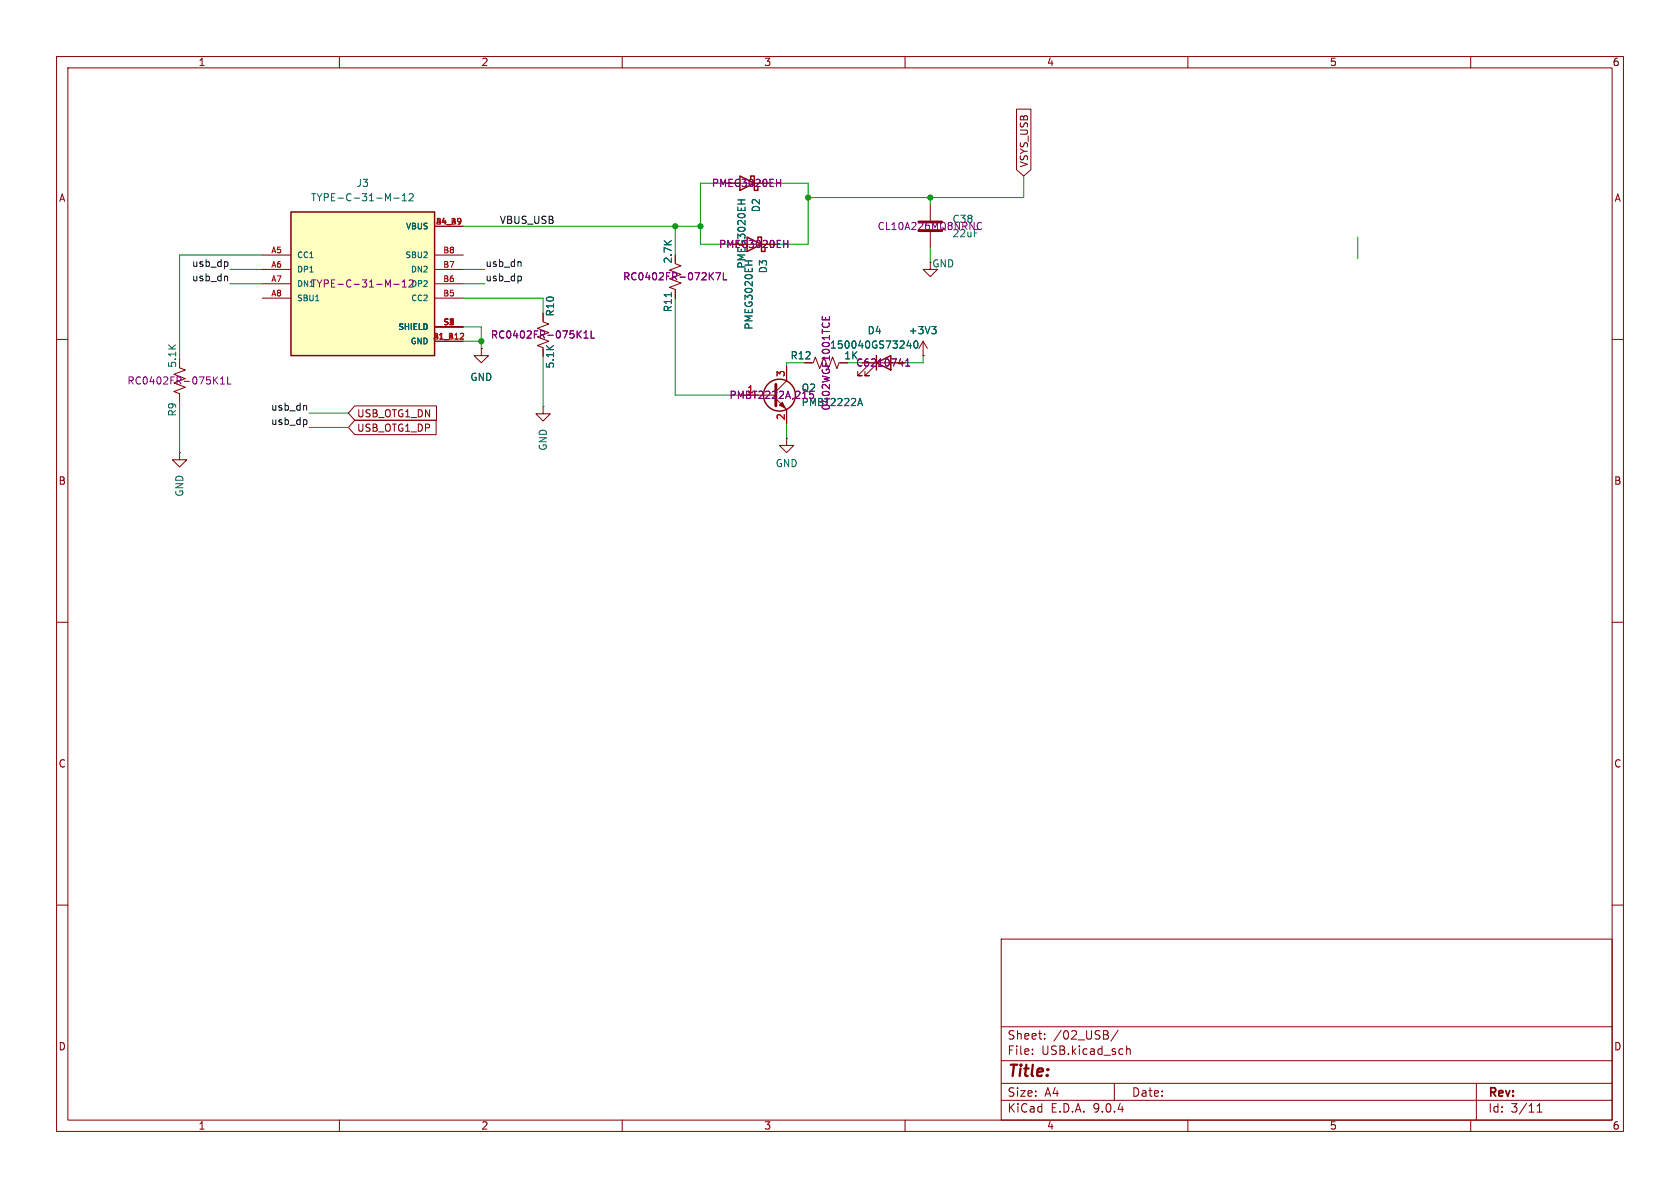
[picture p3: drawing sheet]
<svg xmlns="http://www.w3.org/2000/svg" width="297mm" height="210mm" viewBox="0 0 297 210" stroke-linecap="round" stroke-linejoin="round" font-family="sans-serif">
<g fill="none" stroke="#840000" stroke-width=".18">
<path d="M10 10h277v190h-277zM12 12h273v186h-273zM60 10v2M110 10v2M160 10v2M210 10v2M260 10v2M96 59.9l1 .4-2 .8 1 .4v1.5M96 55.4v1.5l1 .4-2 .7 1 .4M119.4 49.7l1 .3-2 .8 1 .4v1.5M119.4 46.6l1 .4-2 .8 1 .3M10 60h2"/>
<path d="M31.7 68.1l1.1 .4-2.1 .7 1 .4v1.5M31.7 65l1.1 .4-2.1 .8 1 .3M134 69.9h3.2M137.2 70.5l1.9 1.9v2.5M139.1 77.5v1.2h1.2l-1.2 1.3-1.3-1.3h1.3M139.1 77.5h.1M139.1 64.8v2.5l-1.9 1.9M142.2 64.1h1.6l.3-1 .8 2.1 .4-1.1M146.8 64.1l.4-1 .8 2.1 .3-1.1h1.6M153.2 64.9l-1.6 1.5h.8h-.8v-.7M154.4 64.9l-1.5 1.5h.8h-.8v-.7M157.5 64.1h2.5"/>
<path d="M163.2 62.9h.1M163.2 60.3l-.8 1.3M163.2 60.3l.8 1.3M163.2 60.3v2.6M285 60h2M10 110h2M285 110h2M10 160h2M177 166h108v32h-108zM285 160h2M60 198v2M110 198v2"/>
<path d="M160 198v2M177 194.5h108M177 191.5h108M177 187.5h108M177 181.5h108M182.5 186.3v.1M182.5 185.5v.1M184.7 183.6v.1M184.7 182.8v.1M195.9 183.1v.5M197 191.5v3M197.7 182.1l-1.3 2"/>
<path d="M199.2 184.9v1.5M199.2 185.5l.2-.1 .3 .1 .1 .9M210 198v2M260 198v2M261 191.5v6.5M271.7 196.6h.9M271.7 195.5l.5-.4v1.5"/>
</g>
<g fill="none" stroke="#840084" stroke-width=".18">
<path d="M103.2 59.8h.8M103.2 58.9l.4-.4v1.3M104.5 58.5v1.3h.6M126.5 48.2h.9l-.6 1.3M127.9 48.2v1.3h.6M138.6 43.1h.7M139.3 42.5v1.3M145.4 55.9v.6h1.2v-.6M146 56.1v.4M39 67.9h.7M39 67l.3-.4v1.3M40.2 66.6v1.3h.7"/>
<path d="M143.8 69.9v.3M158.9 64.3h.8M160.1 64.7h.7M160.1 63.8l.4-.4v1.3"/>
</g>
<path d="M118.7 51.7v.8M131.7 46.1h1.3M164.7 57.7h.8l-.4 .5M165.3 58.2l.2 .3v.3l-.2 .2M151.8 71.3h.6M152.1 70.4l.4 1.3M160.6 60.2l-.3 .9h.8M160.9 60.7v.8M161.7 60.4l.1-.1a.68 .68 0 0 1 .5 .6 .68 .68 0 0 1-.5 .6l-.1-.1-.2-.3z" fill="none" stroke="#006464" stroke-width=".18"/>
<g fill="none" stroke="#840000" stroke-width=".25">
<path d="M132.1 41.9l2.5 1.3-2.5 1.3zM134 42.5v-.6h.6v2.6h.7v-.7M154.9 64.1l2.6-1.2v2.5zM154.9 62.9v2.5"/>
<circle cx="137.8" cy="69.8" r="2.82"/>
</g>
<path d="M137.2 67.9v3.9" fill="none" stroke="#840000" stroke-width=".51"/>
<path d="M138.3 71.1l.5 1-1-.5z" fill="#840000" stroke="#840000" stroke-width=".18"/>
<path d="M51.4 37.5h25.4v25.4h-25.4z" fill="#ffffc2"/>
<path d="M51.4 37.5h25.4v25.4h-25.4zM130.8 31.1l2.5 1.3-2.5 1.3zM132.7 31.8v-.7h.6v2.6h.7v-.7" fill="none" stroke="#840000" stroke-width=".25"/>
<g fill="none" stroke="#840000" stroke-width=".18">
<path d="M179.7 19.3h2.5v10.7l-1.2 1.1-1.3-1.1zM164.5 36.2v2.8M46.4 45.1h5M46.4 47.6h5M46.4 50.2h5M46.4 52.7h5M76.8 45.1h5.1M76.8 47.6h5.1M76.8 50.2h5.1M76.8 52.7h5.1M76.8 40h5.1M76.8 57.8h5.1"/>
<path d="M96 55.4v1.2M119.4 51.4v1.3M164.5 46.4v1.2h1.2l-1.2 1.3-1.3-1.3h1.3M164.5 41v2.8M62.7 74.3h14.4v2.5h-14.4l-1.1-1.2zM62.7 71.8h14.5v2.5h-14.5l-1.1-1.3zM76.8 60.3h5.1M85.1 61.6v1.3h1.3l-1.3 1.2-1.3-1.2h1.3M85.1 61.6h.1M96 71.9v1.3h1.3l-1.3 1.2-1.3-1.2h1.3M96 71.9h.1M96 61.7v1.3"/>
<path d="M139.1 64.8v2.5M139.1 72.4v2.5M142.2 64.1h1.3M148.6 64.1h1.3M157.5 64.1h2.5M163.2 62.9h.1M31.7 80v1.3h1.3l-1.3 1.3-1.2-1.3h1.2M31.7 80h.1"/>
</g>
<g fill="none" stroke="#006464" stroke-width=".18">
<path d="M69.6 35h1M71.1 35.5h.7M71.1 34.6l.4-.4v1.3M72.3 34.4l.5-.2 .3 .4-.8 .9h.8M130.4 35.3h1.3M131 35.3v.8M55.8 53.2h.6M118.7 51.7v.8M131.7 46.1h1.3M164.7 57.7h.8l-.4 .5M165.3 58.2l.2 .3v.3l-.2 .2M151.8 71.3h.6"/>
<path d="M152.1 70.4l.4 1.3M160.6 60.2l-.3 .9h.8M160.9 60.7v.8M161.7 60.4l.1-.1a.68 .68 0 0 1 .5 .6 .68 .68 0 0 1-.5 .6l-.1-.1-.2-.3z"/>
</g>
<path d="M81.3 59.9h.7M81.9 59v.4" fill="none" stroke="#a90000" stroke-width=".18"/>
<g fill="none" stroke="#840084" stroke-width=".18">
<path d="M137.3 32.3h.7M138 31.7v1.3M173.5 39.4l-.3-.1-.3 .2M69.6 50.3h1M71.1 50.7h.7M71.1 49.8l.4-.3v1.2M103.2 59.8h.8M103.2 58.9l.4-.4v1.3M104.5 58.5v1.3h.6M126.5 48.2h.9l-.6 1.3M127.9 48.2v1.3h.6M138.6 43.1h.7"/>
<path d="M139.3 42.5v1.3M145.4 55.9v.6h1.2v-.6M146 56.1v.4M172.9 40.4l.3 .2 .3-.1M143.8 69.9v.3M158.9 64.3h.8M160.1 64.7h.7M160.1 63.8l.4-.4v1.3"/>
</g>
<path d="M162.4 39.2h4.1M162.4 40.8h4.1" fill="none" stroke="#840000" stroke-width=".51"/>
<path d="M40.1 48.8l.1 .2v.7M40.2 46.3l.1 .2-.1 .6M91.9 46.3l.2 .1v.7M92.1 48.9l.1 .1-.1 .6M54 71.7l.2 .1v.7M54.1 74.3l.2 .1-.2 .6" fill="none" stroke="#0f0f0f" stroke-width=".18"/>
<g fill="none" stroke="#009600" stroke-width=".18">
<path d="M128.3 32.4h-4.5v10.8h5.7M135.9 32.4h7v10.8h-5.7M164.5 34.9v1.3M181 31.1v3.8h-38.1M40.6 47.6h5.8M40.6 50.2h5.8M46.4 45.1h-14.7v18.4M81.9 52.7h14.1v2.7M81.9 57.8h3.2v3.8M81.9 47.6h3.8M81.9 50.2h3.8M81.9 40h41.9"/>
<path d="M119.4 52.7v17.2h12M119.4 40v5.1M164.5 43.8v2.6M240 41.9v3.8M31.7 71.1v8.9M54.6 75.6h7M54.6 73h7M81.9 60.3h3.2M96 63v8.9M139.1 74.9v2.6M142.2 64.1h-3.1v.7M149.9 64.1h2.5"/>
<path d="M163.2 62.9v1.2h-3.2"/>
</g>
<g fill="#009600" stroke="#009600" stroke-width=".18">
<circle cx="142.9" cy="34.9" r=".46"/>
<circle cx="164.5" cy="34.9" r=".46"/>
<circle cx="119.4" cy="40" r=".46"/>
<circle cx="123.8" cy="40" r=".46"/>
<circle cx="85.1" cy="60.3" r=".46"/>
</g>
<text font-size="2.8" fill="#840000" x="178" y="190.9">Title:</text>
<g font-size="2.1" fill="#840000">
<text x="178" y="184">Sheet:</text>
<text x="186.2" y="184">/02_USB/</text>
<text x="178" y="186.7">File:</text>
<text x="184.1" y="186.7">USB.kicad_sch</text>
<text x="178" y="196.9">KiCad</text>
<text x="178" y="194.1">Size:</text>
<text x="184.7" y="194.1">A4</text>
<text x="185.7" y="196.9">E.D.A.</text>
<text x="193.3" y="196.9">9.0.4</text>
<text x="200" y="194.1">Date:</text>
<text x="263" y="194.3">Rev:</text>
<text x="263" y="196.9">Id:</text>
<text x="267.1" y="196.9">3/11</text>
</g>
<g font-size="1.8" fill="#840000">
<text x="35" y="11.9">1</text>
<text x="85" y="11.9">2</text>
<text x="135" y="11.9">3</text>
<text x="185" y="11.9">4</text>
<text x="235" y="11.9">5</text>
<text x="285" y="11.9">6</text>
<text x="181.9" y="29.7" transform="rotate(-90 181.9 29.7)">VSYS_USB</text>
<text x="10.3" y="35.9">A</text>
<text x="125.7" y="33.2">PMEG3020EH</text>
<text x="285.3" y="35.9">A</text>
<text x="119" y="46.7" transform="rotate(-90 119 46.7)">2.7K</text>
<text x="127" y="44">PMEG3020EH</text>
<text x="151.2" y="65">C6210741</text>
<text x="128.9" y="70.7">PMBT2222A,215</text>
<text x="63" y="76.5">USB_OTG1_DP</text>
<text x="63" y="74">USB_OTG1_DN</text>
<text x="10.3" y="85.9">B</text>
<text x="285.3" y="85.9">B</text>
<text x="10.3" y="135.9">C</text>
<text x="285.3" y="135.9">C</text>
<text x="10.3" y="185.9">D</text>
<text x="285.3" y="185.9">D</text>
<text x="35" y="199.9">1</text>
<text x="85" y="199.9">2</text>
<text x="135" y="199.9">3</text>
<text x="185" y="199.9">4</text>
<text x="235" y="199.9">5</text>
<text x="285" y="199.9">6</text>
</g>
<g font-size="1.8" fill="#006464">
<text x="54.9" y="35.8">TYPE-C-31-M-12</text>
<text x="62.9" y="33.2">J3</text>
<text x="134.5" y="37.6" transform="rotate(-90 134.5 37.6)">D2</text>
<text x="164.7" y="47.5">GND</text>
<text x="135.8" y="48.4" transform="rotate(-90 135.8 48.4)">D3</text>
<text x="98.1" y="56" transform="rotate(-90 98.1 56)">R10</text>
<text x="119" y="55.3" transform="rotate(-90 119 55.3)">R11</text>
<text x="133.3" y="58.4" transform="rotate(-90 133.3 58.4)">PMEG3020EH</text>
<text x="153.3" y="59.3">D4</text>
<text x="160.6" y="59.3">+3V3</text>
<text x="31.3" y="65.1" transform="rotate(-90 31.3 65.1)">5.1K</text>
<text x="98.1" y="65.2" transform="rotate(-90 98.1 65.2)">5.1K</text>
<text x="139.7" y="63.7">R12</text>
<text x="146.6" y="61.8">150040GS73240</text>
<text x="83.1" y="67.5">GND</text>
<text x="31.3" y="73.7" transform="rotate(-90 31.3 73.7)">R9</text>
<text x="96.9" y="79.8" transform="rotate(-90 96.9 79.8)">GND</text>
<text x="137" y="82.8">GND</text>
<text x="32.6" y="87.9" transform="rotate(-90 32.6 87.9)">GND</text>
</g>
<g font-size="1.8" fill="#0f0f0f">
<text x="88.3" y="39.7">VBUS_USB</text>
<text x="33.8" y="47.3">usb_dp</text>
<text x="85.7" y="47.3">usb_dn</text>
<text x="33.8" y="49.8">usb_dn</text>
<text x="85.7" y="49.8">usb_dp</text>
<text x="47.8" y="75.2">usb_dp</text>
<text x="47.8" y="72.7">usb_dn</text>
</g>
<g font-size="1.8" fill="#840084">
<text x="155.1" y="40.9">CL10A226MQ8NRNC</text>
<text x="168.3" y="39.6">C38</text>
<text x="132" y="47.6" transform="rotate(-90 132 47.6)">PMEG3020EH</text>
<text x="168.3" y="42.1">22uF</text>
<text x="54.9" y="51">TYPE-C-31-M-12</text>
<text x="110.1" y="49.8">RC0402FR-072K7L</text>
<text x="86.7" y="60">RC0402FR-075K1L</text>
<text x="149.2" y="63.7">1K</text>
<text x="22.4" y="68.2">RC0402FR-075K1L</text>
<text x="141.6" y="69.4">Q2</text>
<text x="141.6" y="72">PMBT2222A</text>
<text x="146.9" y="72.7" transform="rotate(-90 146.9 72.7)">0402WGF1001TCE</text>
</g>
<g font-size="1.8" fill="#a90000">
<text x="132" y="69.6">1</text>
<text x="138.8" y="66.7" transform="rotate(-90 138.8 66.7)">3</text>
<text x="138.8" y="74.4" transform="rotate(-90 138.8 74.4)">2</text>
</g>
<g font-size="1.4" fill="#006464">
<text x="71.6" y="40.7">VBUS</text>
<text x="52.5" y="45.8">CC1</text>
<text x="71.5" y="45.8">SBU2</text>
<text x="52.5" y="48.4">DP1</text>
<text x="52.5" y="53.4">SBU1</text>
<text x="72.5" y="48.4">DN2</text>
<text x="72.6" y="53.4">CC2</text>
<text x="70.3" y="58.5">SHIELD</text>
<text x="72.5" y="61.1">GND</text>
</g>
<g font-size="1.4" fill="#a90000">
<text x="76.9" y="39.8">A4_B9</text>
<text x="76.9" y="39.8">B</text>
<text x="79.5" y="39.8">A</text>
<text x="47.8" y="44.8">A5</text>
<text x="47.8" y="47.4">A6</text>
<text x="78.3" y="44.8">B8</text>
<text x="78.3" y="47.4">B7</text>
<text x="47.8" y="49.9">A7</text>
<text x="47.8" y="52.5">A8</text>
<text x="78.3" y="49.9">B6</text>
<text x="78.3" y="52.5">B5</text>
<text x="78.3" y="57.5">S1</text>
<text x="79.2" y="57.5">2</text>
<text x="76.5" y="60.1">A1_B12</text>
<text x="76.5" y="60.1">B</text>
<text x="79" y="60.1">A</text>
</g>
<g font-size="1.4" fill="#840084">
<text x="52.5" y="50.9">DN1</text>
<text x="72.6" y="50.9">DP2</text>
</g>
</svg>
